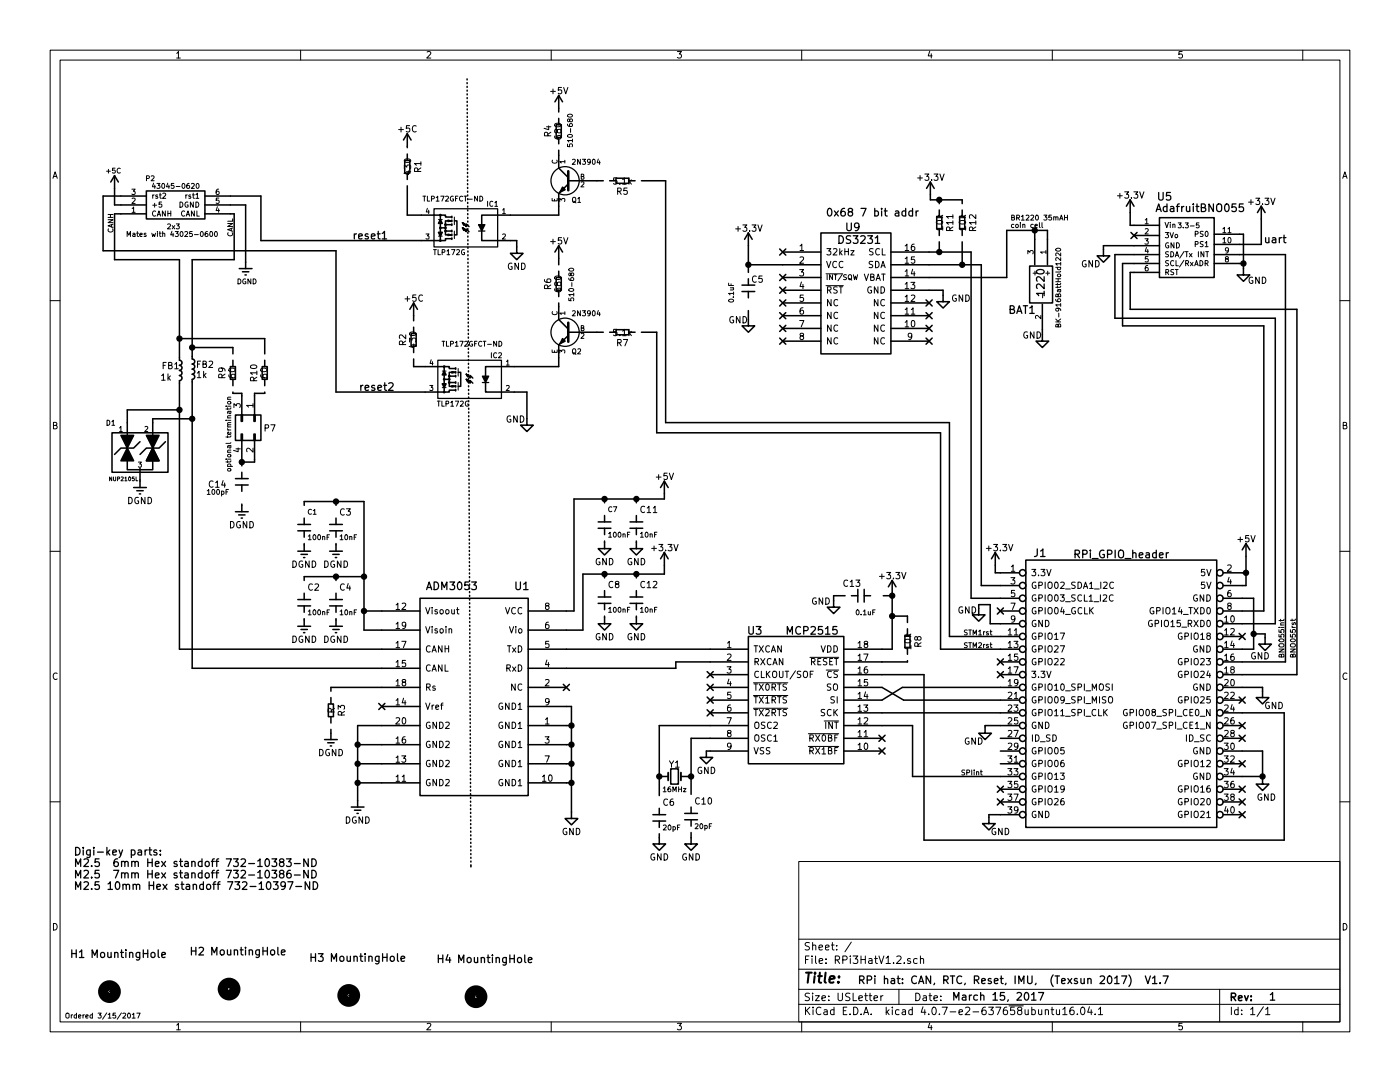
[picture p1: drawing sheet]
EESchema Schematic File Version 2
LIBS:JCWlib1
LIBS:RPi3HatV1.2-rescue
LIBS:power
LIBS:device
LIBS:transistors
LIBS:conn
LIBS:linear
LIBS:regul
LIBS:74xx
LIBS:cmos4000
LIBS:adc-dac
LIBS:memory
LIBS:xilinx
LIBS:microcontrollers
LIBS:dsp
LIBS:microchip
LIBS:analog_switches
LIBS:motorola
LIBS:texas
LIBS:intel
LIBS:audio
LIBS:interface
LIBS:digital-audio
LIBS:philips
LIBS:display
LIBS:cypress
LIBS:siliconi
LIBS:opto
LIBS:atmel
LIBS:contrib
LIBS:valves
LIBS:RPi3HatV1.2-cache
EELAYER 25 0
EELAYER END
$Descr USLetter 11000 8500
encoding utf-8
Sheet 1 1
Title ""
Date ""
Rev ""
Comp ""
Comment1 ""
Comment2 ""
Comment3 ""
Comment4 ""
$EndDescr
$Comp
L AdafruitBNO055 U5
U 1 1
P 9370 2030
F 0 "U5" H 9150 2520 60  0000 C CNN
F 1 "AdafruitBNO055" H 9430 2430 60  0000 C CNN
F 2 "JCWfootprints:BDO055BOB" H 9370 2030 60  0001 C CNN
F 3 "" H 9370 2030 60  0001 C CNN
	1    9370 2030
	1    0    0    -1  
$EndComp
$Comp
L RPi_GPIO J1
U 1 1
P 8060 4500
F 0 "J1" H 8170 4660 60  0000 C CNN
F 1 "RPi_GPIO_header" H 8810 4650 60  0000 C CNN
F 2 "Pin_Headers:Pin_Header_Straight_2x20" H 8060 4500 60  0001 C CNN
F 3 "" H 8060 4500 60  0000 C CNN
	1    8060 4500
	1    0    0    -1  
$EndComp
$Comp
L GND #PWR01
U 1 1
P 8670 1960
F 0 "#PWR01" H 8670 1710 50  0001 C CNN
F 1 "GND" H 8570 1850 50  0000 C CNN
F 2 "" H 8670 1960 50  0000 C CNN
F 3 "" H 8670 1960 50  0000 C CNN
	1    8670 1960
	1    0    0    -1  
$EndComp
Wire Wire Line
	8670 1960 8670 1930
Wire Wire Line
	8670 1930 8910 1930
$Comp
L +3.3V #PWR02
U 1 1
P 8880 1670
F 0 "#PWR02" H 8880 1520 50  0001 C CNN
F 1 "+3.3V" H 8880 1810 50  0000 C CNN
F 2 "" H 8880 1670 50  0000 C CNN
F 3 "" H 8880 1670 50  0000 C CNN
	1    8880 1670
	1    0    0    -1  
$EndComp
NoConn ~ 8910 1850
Wire Wire Line
	7630 1980 7630 4700
Wire Wire Line
	7710 2080 7710 4600
Wire Wire Line
	8910 2000 8760 2000
Wire Wire Line
	8760 2000 8760 2500
Wire Wire Line
	8910 2070 8820 2070
Wire Wire Line
	8820 2070 8820 2560
Wire Wire Line
	8880 1770 8910 1770
Wire Wire Line
	8880 1770 8880 1670
Wire Wire Line
	7710 4600 7860 4600
Wire Wire Line
	7630 4700 7860 4700
Text Notes 6490 1700 0    60   ~ 0
0x68 7 bit addr
$Comp
L GND #PWR03
U 1 1
P 9770 2110
F 0 "#PWR03" H 9770 1860 50  0001 C CNN
F 1 "GND" H 9880 2020 50  0000 C CNN
F 2 "" H 9770 2110 50  0000 C CNN
F 3 "" H 9770 2110 50  0000 C CNN
	1    9770 2110
	1    0    0    -1  
$EndComp
Wire Wire Line
	7860 5400 7090 5400
Wire Wire Line
	7100 5500 7860 5500
Wire Wire Line
	6930 5600 7860 5600
Wire Wire Line
	9760 5600 10090 5600
Wire Wire Line
	10090 5600 10090 6600
Wire Wire Line
	10090 6600 7260 6600
$Comp
L ADM3053 U1
U 1 1
P 3650 4600
F 0 "U1" H 3200 4600 60  0000 C CNN
F 1 "ADM3053" H 3750 4600 60  0000 C CNN
F 2 "w_smd:soic-20" H 3650 4600 60  0001 C CNN
F 3 "ADM3053BRWZ-ND" H 3450 4700 60  0001 C CNN
	1    3650 4600
	-1   0    0    -1  
$EndComp
$Comp
L MCP2515 U3
U 1 1
P 6180 4950
F 0 "U3" H 5930 4950 60  0000 C CNN
F 1 "MCP2515" H 6380 4950 60  0000 C CNN
F 2 "w_smd:soic-18" H 6180 4950 60  0001 C CNN
F 3 "MCP2515-E/S0-ND" H 6030 5050 60  0001 C CNN
	1    6180 4950
	1    0    0    -1  
$EndComp
Wire Wire Line
	4450 5550 4490 5550
Wire Wire Line
	4490 5550 4490 6380
$Comp
L GND #PWR04
U 1 1
P 4490 6380
F 0 "#PWR04" H 4490 6130 50  0001 C CNN
F 1 "GND" H 4490 6230 50  0000 C CNN
F 2 "" H 4490 6380 50  0000 C CNN
F 3 "" H 4490 6380 50  0000 C CNN
	1    4490 6380
	1    0    0    -1  
$EndComp
Wire Wire Line
	4450 5700 4490 5700
Connection ~ 4490 5700
Wire Wire Line
	4450 5850 4490 5850
Connection ~ 4490 5850
Wire Wire Line
	4450 6000 4490 6000
Connection ~ 4490 6000
Wire Wire Line
	4450 6150 4490 6150
Connection ~ 4490 6150
Wire Wire Line
	3000 5700 2810 5700
Wire Wire Line
	2810 5700 2810 6290
Wire Wire Line
	3000 5850 2810 5850
Connection ~ 2810 5850
Wire Wire Line
	3000 6000 2810 6000
Connection ~ 2810 6000
Wire Wire Line
	3000 6150 2810 6150
Connection ~ 2810 6150
Wire Wire Line
	7100 5500 6930 5400
Wire Wire Line
	7090 5400 6930 5500
Wire Wire Line
	6930 5300 7260 5300
Wire Wire Line
	7260 5300 7260 6600
Wire Wire Line
	4450 5100 5580 5100
Wire Wire Line
	5310 5200 5580 5200
NoConn ~ 4450 5400
Wire Wire Line
	4510 4800 4450 4800
Wire Wire Line
	4510 3920 4510 4800
$Comp
L GND #PWR05
U 1 1
P 5550 5900
F 0 "#PWR05" H 5550 5650 50  0001 C CNN
F 1 "GND" H 5550 5750 50  0000 C CNN
F 2 "" H 5550 5900 50  0000 C CNN
F 3 "" H 5550 5900 50  0000 C CNN
	1    5550 5900
	1    0    0    -1  
$EndComp
Wire Wire Line
	2640 1970 2640 3080
Wire Wire Line
	1410 2040 1410 2810
Wire Wire Line
	1410 3010 1410 5100
Wire Wire Line
	1510 2040 1510 2800
Wire Wire Line
	1510 3000 1510 5250
Wire Wire Line
	9760 4500 9790 4500
Wire Wire Line
	9790 4370 9790 4600
$Comp
L +5V #PWR06
U 1 1
P 9790 4370
F 0 "#PWR06" H 9790 4220 50  0001 C CNN
F 1 "+5V" H 9790 4510 50  0000 C CNN
F 2 "" H 9790 4370 50  0000 C CNN
F 3 "" H 9790 4370 50  0000 C CNN
	1    9790 4370
	1    0    0    -1  
$EndComp
Wire Wire Line
	1510 5250 3000 5250
Text Notes 7480 7860 0    60   ~ 0
March 15, 2017
Text Notes 6740 7730 0    60   ~ 0
RPi hat: CAN, RTC, Reset, IMU,  (Texsun 2017)  V1.7
Text Notes 9970 7860 0    60   ~ 0
1
Wire Wire Line
	1410 5100 3000 5100
$Comp
L +3.3V #PWR07
U 1 1
P 7010 4660
F 0 "#PWR07" H 7010 4510 50  0001 C CNN
F 1 "+3.3V" H 7010 4800 50  0000 C CNN
F 2 "" H 7010 4660 50  0000 C CNN
F 3 "" H 7010 4660 50  0000 C CNN
	1    7010 4660
	1    0    0    -1  
$EndComp
Wire Wire Line
	7010 5100 6930 5100
Wire Wire Line
	7010 4660 7010 5100
Wire Wire Line
	9790 4600 9760 4600
Connection ~ 9790 4500
$Comp
L C C7
U 1 1
P 4750 4100
F 0 "C7" H 4775 4200 39  0000 L CNN
F 1 "100nF" H 4775 4000 39  0000 L CNN
F 2 "Capacitors_SMD:C_0805_HandSoldering" H 4788 3950 50  0001 C CNN
F 3 "" H 4750 4100 50  0000 C CNN
	1    4750 4100
	1    0    0    -1  
$EndComp
$Comp
L C C11
U 1 1
P 5000 4100
F 0 "C11" H 5025 4200 50  0000 L CNN
F 1 "10nF" H 5025 4000 39  0000 L CNN
F 2 "Capacitors_SMD:C_0805_HandSoldering" H 5038 3950 50  0001 C CNN
F 3 "" H 5000 4100 50  0000 C CNN
	1    5000 4100
	1    0    0    -1  
$EndComp
$Comp
L GND #PWR08
U 1 1
P 4750 4260
F 0 "#PWR08" H 4750 4010 50  0001 C CNN
F 1 "GND" H 4750 4110 50  0000 C CNN
F 2 "" H 4750 4260 50  0000 C CNN
F 3 "" H 4750 4260 50  0000 C CNN
	1    4750 4260
	1    0    0    -1  
$EndComp
$Comp
L GND #PWR09
U 1 1
P 5000 4260
F 0 "#PWR09" H 5000 4010 50  0001 C CNN
F 1 "GND" H 5000 4110 50  0000 C CNN
F 2 "" H 5000 4260 50  0000 C CNN
F 3 "" H 5000 4260 50  0000 C CNN
	1    5000 4260
	1    0    0    -1  
$EndComp
Wire Wire Line
	4750 4250 4750 4260
Wire Wire Line
	5000 4250 5000 4260
$Comp
L C C8
U 1 1
P 4750 4690
F 0 "C8" H 4775 4790 50  0000 L CNN
F 1 "100nF" H 4775 4590 39  0000 L CNN
F 2 "Capacitors_SMD:C_0805_HandSoldering" H 4788 4540 50  0001 C CNN
F 3 "" H 4750 4690 50  0000 C CNN
	1    4750 4690
	1    0    0    -1  
$EndComp
$Comp
L C C12
U 1 1
P 5000 4690
F 0 "C12" H 5025 4790 50  0000 L CNN
F 1 "10nF" H 5025 4590 39  0000 L CNN
F 2 "Capacitors_SMD:C_0805_HandSoldering" H 5038 4540 50  0001 C CNN
F 3 "" H 5000 4690 50  0000 C CNN
	1    5000 4690
	1    0    0    -1  
$EndComp
$Comp
L GND #PWR010
U 1 1
P 4750 4850
F 0 "#PWR010" H 4750 4600 50  0001 C CNN
F 1 "GND" H 4750 4700 50  0000 C CNN
F 2 "" H 4750 4850 50  0000 C CNN
F 3 "" H 4750 4850 50  0000 C CNN
	1    4750 4850
	1    0    0    -1  
$EndComp
$Comp
L GND #PWR011
U 1 1
P 5000 4850
F 0 "#PWR011" H 5000 4600 50  0001 C CNN
F 1 "GND" H 5000 4700 50  0000 C CNN
F 2 "" H 5000 4850 50  0000 C CNN
F 3 "" H 5000 4850 50  0000 C CNN
	1    5000 4850
	1    0    0    -1  
$EndComp
Wire Wire Line
	4750 4840 4750 4850
Wire Wire Line
	5000 4840 5000 4850
Wire Wire Line
	4510 3920 5220 3920
Wire Wire Line
	5000 3950 5000 3920
Connection ~ 5000 3920
Wire Wire Line
	4750 3950 4750 3920
Connection ~ 4750 3920
Wire Wire Line
	4450 4950 4580 4950
Wire Wire Line
	4580 4950 4580 4510
Wire Wire Line
	4580 4510 5220 4510
Wire Wire Line
	5000 4540 5000 4510
Connection ~ 5000 4510
Wire Wire Line
	4750 4540 4750 4510
Connection ~ 4750 4510
Wire Wire Line
	5220 3920 5220 3880
$Comp
L +3.3V #PWR012
U 1 1
P 5220 4440
F 0 "#PWR012" H 5220 4290 50  0001 C CNN
F 1 "+3.3V" H 5220 4580 50  0000 C CNN
F 2 "" H 5220 4440 50  0000 C CNN
F 3 "" H 5220 4440 50  0000 C CNN
	1    5220 4440
	1    0    0    -1  
$EndComp
Wire Wire Line
	5220 4510 5220 4440
$Comp
L C C1
U 1 1
P 2390 4120
F 0 "C1" H 2415 4220 39  0000 L CNN
F 1 "100nF" H 2415 4020 39  0000 L CNN
F 2 "Capacitors_SMD:C_0805_HandSoldering" H 2428 3970 50  0001 C CNN
F 3 "" H 2390 4120 50  0000 C CNN
	1    2390 4120
	1    0    0    -1  
$EndComp
$Comp
L C C3
U 1 1
P 2640 4120
F 0 "C3" H 2665 4220 50  0000 L CNN
F 1 "10nF" H 2665 4020 39  0000 L CNN
F 2 "Capacitors_SMD:C_0805_HandSoldering" H 2678 3970 50  0001 C CNN
F 3 "" H 2640 4120 50  0000 C CNN
	1    2640 4120
	1    0    0    -1  
$EndComp
Wire Wire Line
	2390 4270 2390 4280
Wire Wire Line
	2640 4270 2640 4280
$Comp
L C C2
U 1 1
P 2390 4710
F 0 "C2" H 2415 4810 50  0000 L CNN
F 1 "100nF" H 2415 4610 39  0000 L CNN
F 2 "Capacitors_SMD:C_0805_HandSoldering" H 2428 4560 50  0001 C CNN
F 3 "" H 2390 4710 50  0000 C CNN
	1    2390 4710
	1    0    0    -1  
$EndComp
$Comp
L C C4
U 1 1
P 2640 4710
F 0 "C4" H 2665 4810 50  0000 L CNN
F 1 "10nF" H 2665 4610 39  0000 L CNN
F 2 "Capacitors_SMD:C_0805_HandSoldering" H 2678 4560 50  0001 C CNN
F 3 "" H 2640 4710 50  0000 C CNN
	1    2640 4710
	1    0    0    -1  
$EndComp
Wire Wire Line
	2390 4860 2390 4870
Wire Wire Line
	2640 4860 2640 4870
Wire Wire Line
	2390 3940 2860 3940
Wire Wire Line
	2640 3970 2640 3940
Connection ~ 2640 3940
Wire Wire Line
	2390 3970 2390 3940
Wire Wire Line
	2390 4530 2860 4530
Wire Wire Line
	2640 4530 2640 4560
Connection ~ 2640 4530
Wire Wire Line
	2390 4560 2390 4530
Wire Wire Line
	2860 4950 3000 4950
Wire Wire Line
	2860 3940 2860 4950
Wire Wire Line
	3000 4800 2860 4800
Connection ~ 2860 4800
$Comp
L R R3
U 1 1
P 2600 5580
F 0 "R3" V 2680 5580 50  0000 C CNN
F 1 "R" V 2600 5580 50  0000 C CNN
F 2 "Resistors_SMD:R_0805_HandSoldering" V 2530 5580 50  0001 C CNN
F 3 "" H 2600 5580 50  0000 C CNN
	1    2600 5580
	1    0    0    -1  
$EndComp
Wire Wire Line
	3000 5400 2600 5400
Wire Wire Line
	2600 5400 2600 5430
$Comp
L DGND #PWR013
U 1 1
P 2810 6290
F 0 "#PWR013" H 2810 6040 50  0001 C CNN
F 1 "DGND" H 2810 6140 50  0000 C CNN
F 2 "" H 2810 6290 50  0000 C CNN
F 3 "" H 2810 6290 50  0000 C CNN
	1    2810 6290
	1    0    0    -1  
$EndComp
$Comp
L DGND #PWR014
U 1 1
P 2600 5760
F 0 "#PWR014" H 2600 5510 50  0001 C CNN
F 1 "DGND" H 2600 5610 50  0000 C CNN
F 2 "" H 2600 5760 50  0000 C CNN
F 3 "" H 2600 5760 50  0000 C CNN
	1    2600 5760
	1    0    0    -1  
$EndComp
Wire Wire Line
	2600 5730 2600 5760
$Comp
L DGND #PWR015
U 1 1
P 2390 4870
F 0 "#PWR015" H 2390 4620 50  0001 C CNN
F 1 "DGND" H 2390 4720 50  0000 C CNN
F 2 "" H 2390 4870 50  0000 C CNN
F 3 "" H 2390 4870 50  0000 C CNN
	1    2390 4870
	1    0    0    -1  
$EndComp
$Comp
L DGND #PWR016
U 1 1
P 2640 4870
F 0 "#PWR016" H 2640 4620 50  0001 C CNN
F 1 "DGND" H 2640 4720 50  0000 C CNN
F 2 "" H 2640 4870 50  0000 C CNN
F 3 "" H 2640 4870 50  0000 C CNN
	1    2640 4870
	1    0    0    -1  
$EndComp
$Comp
L DGND #PWR017
U 1 1
P 2640 4280
F 0 "#PWR017" H 2640 4030 50  0001 C CNN
F 1 "DGND" H 2640 4130 50  0000 C CNN
F 2 "" H 2640 4280 50  0000 C CNN
F 3 "" H 2640 4280 50  0000 C CNN
	1    2640 4280
	1    0    0    -1  
$EndComp
$Comp
L DGND #PWR018
U 1 1
P 2390 4280
F 0 "#PWR018" H 2390 4030 50  0001 C CNN
F 1 "DGND" H 2390 4130 50  0000 C CNN
F 2 "" H 2390 4280 50  0000 C CNN
F 3 "" H 2390 4280 50  0000 C CNN
	1    2390 4280
	1    0    0    -1  
$EndComp
$Comp
L 2N3904 Q2
U 1 1
P 4490 2610
F 0 "Q2" H 4490 2461 40  0000 R CNN
F 1 "2N3904" H 4490 2760 40  0000 R CNN
F 2 "JCWfootprints:sot23_b" H 4390 2712 29  0001 C CNN
F 3 "" H 4490 2610 60  0000 C CNN
	1    4490 2610
	-1   0    0    -1  
$EndComp
$Comp
L R R6
U 1 1
P 4390 2230
F 0 "R6" V 4470 2230 50  0000 C CNN
F 1 "680" V 4390 2230 50  0000 C CNN
F 2 "Resistors_SMD:R_0805_HandSoldering" V 4320 2230 50  0001 C CNN
F 3 "" H 4390 2230 50  0000 C CNN
	1    4390 2230
	-1   0    0    1   
$EndComp
Wire Wire Line
	4690 2610 4740 2610
$Comp
L TLP172G IC2
U 1 1
P 3690 2980
F 0 "IC2" H 3480 3170 40  0000 C CNN
F 1 "TLP172G" H 3820 2790 40  0000 C CNN
F 2 "JCWfootprints:2.54SOP4" H 3490 2800 30  0001 C CIN
F 3 "TLP172GFCT-ND" H 3670 3260 39  0000 C CNN
	1    3690 2980
	-1   0    0    -1  
$EndComp
Wire Wire Line
	4390 2880 4040 2880
Wire Wire Line
	4390 2810 4390 2880
Wire Wire Line
	4040 3080 4140 3080
Wire Wire Line
	4140 3080 4140 3290
$Comp
L GND #PWR019
U 1 1
P 4140 3290
F 0 "#PWR019" H 4140 3040 50  0001 C CNN
F 1 "GND" H 4050 3290 50  0000 C CNN
F 2 "" H 4140 3290 50  0000 C CNN
F 3 "" H 4140 3290 50  0000 C CNN
	1    4140 3290
	1    0    0    -1  
$EndComp
$Comp
L R R7
U 1 1
P 4890 2610
F 0 "R7" V 4970 2610 50  0000 C CNN
F 1 "5.1k" V 4890 2610 50  0000 C CNN
F 2 "Resistors_SMD:R_0805_HandSoldering" V 4820 2610 50  0001 C CNN
F 3 "" H 4890 2610 50  0000 C CNN
	1    4890 2610
	0    1    1    0   
$EndComp
$Comp
L +5V #PWR020
U 1 1
P 4390 2030
F 0 "#PWR020" H 4390 1880 50  0001 C CNN
F 1 "+5V" H 4390 2170 50  0000 C CNN
F 2 "" H 4390 2030 50  0000 C CNN
F 3 "" H 4390 2030 50  0000 C CNN
	1    4390 2030
	1    0    0    -1  
$EndComp
Wire Wire Line
	2640 3080 3340 3080
$Comp
L 2N3904 Q1
U 1 1
P 4490 1420
F 0 "Q1" H 4490 1271 40  0000 R CNN
F 1 "2N3904" H 4490 1570 40  0000 R CNN
F 2 "JCWfootprints:sot23_b" H 4390 1522 29  0001 C CNN
F 3 "" H 4490 1420 60  0000 C CNN
	1    4490 1420
	-1   0    0    -1  
$EndComp
$Comp
L R R4
U 1 1
P 4390 1030
F 0 "R4" V 4470 1030 50  0000 C CNN
F 1 "680" V 4390 1030 50  0000 C CNN
F 2 "Resistors_SMD:R_0805_HandSoldering" V 4320 1030 50  0001 C CNN
F 3 "" H 4390 1030 50  0000 C CNN
	1    4390 1030
	-1   0    0    1   
$EndComp
Wire Wire Line
	4690 1420 4740 1420
$Comp
L TLP172G IC1
U 1 1
P 3660 1790
F 0 "IC1" H 3450 1980 40  0000 C CNN
F 1 "TLP172G" H 3790 1600 40  0000 C CNN
F 2 "JCWfootprints:2.54SOP4" H 3460 1610 30  0001 C CIN
F 3 "TLP172GFCT-ND" H 3760 2020 39  0000 C CNN
	1    3660 1790
	-1   0    0    -1  
$EndComp
Wire Wire Line
	4390 1690 4010 1690
Wire Wire Line
	4390 1620 4390 1690
Wire Wire Line
	4010 1890 4060 1890
Wire Wire Line
	4060 1890 4060 1940
$Comp
L GND #PWR021
U 1 1
P 4060 1940
F 0 "#PWR021" H 4060 1690 50  0001 C CNN
F 1 "GND" H 4060 1790 50  0000 C CNN
F 2 "" H 4060 1940 50  0000 C CNN
F 3 "" H 4060 1940 50  0000 C CNN
	1    4060 1940
	1    0    0    -1  
$EndComp
$Comp
L R R5
U 1 1
P 4890 1420
F 0 "R5" V 4970 1420 50  0000 C CNN
F 1 "5.1k" V 4890 1420 50  0000 C CNN
F 2 "Resistors_SMD:R_0805_HandSoldering" V 4820 1420 50  0001 C CNN
F 3 "" H 4890 1420 50  0000 C CNN
	1    4890 1420
	0    1    1    0   
$EndComp
$Comp
L +5V #PWR022
U 1 1
P 4390 850
F 0 "#PWR022" H 4390 700 50  0001 C CNN
F 1 "+5V" H 4390 990 50  0000 C CNN
F 2 "" H 4390 850 50  0000 C CNN
F 3 "" H 4390 850 50  0000 C CNN
	1    4390 850 
	1    0    0    -1  
$EndComp
$Comp
L R R1
U 1 1
P 3200 1310
F 0 "R1" V 3280 1310 50  0000 C CNN
F 1 "430" V 3200 1310 50  0000 C CNN
F 2 "Resistors_SMD:R_0805_HandSoldering" V 3130 1310 50  0001 C CNN
F 3 "" H 3200 1310 50  0000 C CNN
	1    3200 1310
	1    0    0    -1  
$EndComp
$Comp
L R R2
U 1 1
P 3250 2670
F 0 "R2" V 3330 2670 50  0000 C CNN
F 1 "430" V 3250 2670 50  0000 C CNN
F 2 "Resistors_SMD:R_0805_HandSoldering" V 3180 2670 50  0001 C CNN
F 3 "" H 3250 2670 50  0000 C CNN
	1    3250 2670
	-1   0    0    1   
$EndComp
Wire Wire Line
	3340 2880 3250 2880
Wire Wire Line
	10100 5200 9760 5200
Wire Wire Line
	10100 2000 10100 5200
Wire Wire Line
	7460 3320 7460 5000
Wire Wire Line
	7390 3400 7390 5100
Wire Wire Line
	5040 2610 5160 2610
Wire Wire Line
	5160 2610 5160 3400
Wire Wire Line
	5040 1420 5230 1420
Wire Wire Line
	5230 1420 5230 3320
Wire Wire Line
	5230 3320 7460 3320
Wire Wire Line
	5160 3400 7390 3400
Text Label 10100 5170 1    39   ~ 0
BNO055int
Text Label 7570 5000 0    39   ~ 0
STM1rst
Text Label 7570 5100 0    39   ~ 0
STM2rst
NoConn ~ 5580 5300
NoConn ~ 5580 5500
NoConn ~ 5580 5600
NoConn ~ 6930 5800
NoConn ~ 6930 5900
Wire Wire Line
	7860 6100 7170 6100
Wire Wire Line
	7170 6100 7170 5700
Wire Wire Line
	7170 5700 6930 5700
$Comp
L R R8
U 1 1
P 7130 5040
F 0 "R8" V 7210 5040 50  0000 C CNN
F 1 "10k" V 7130 5040 50  0000 C CNN
F 2 "Resistors_SMD:R_0805_HandSoldering" V 7060 5040 50  0001 C CNN
F 3 "" H 7130 5040 50  0000 C CNN
	1    7130 5040
	1    0    0    -1  
$EndComp
Wire Wire Line
	6930 5200 7130 5200
Wire Wire Line
	7130 5200 7130 5190
Wire Wire Line
	7130 4890 7130 4840
Wire Wire Line
	7130 4840 7010 4840
Connection ~ 7010 4840
$Comp
L C C13
U 1 1
P 6790 4680
F 0 "C13" V 6690 4510 50  0000 L CNN
F 1 "0.1uF" V 6920 4610 39  0000 L CNN
F 2 "Capacitors_SMD:C_0805_HandSoldering" H 6828 4530 50  0001 C CNN
F 3 "" H 6790 4680 50  0000 C CNN
	1    6790 4680
	0    1    1    0   
$EndComp
$Comp
L GND #PWR023
U 1 1
P 6550 4720
F 0 "#PWR023" H 6550 4470 50  0001 C CNN
F 1 "GND" H 6450 4720 50  0000 C CNN
F 2 "" H 6550 4720 50  0000 C CNN
F 3 "" H 6550 4720 50  0000 C CNN
	1    6550 4720
	1    0    0    -1  
$EndComp
Wire Wire Line
	6940 4680 7010 4680
Connection ~ 7010 4680
Wire Wire Line
	6640 4680 6550 4680
Wire Wire Line
	6550 4680 6550 4720
Text Label 7550 6100 0    39   ~ 0
SPIint
$Comp
L Crystal_Small Y1
U 1 1
P 5300 6100
F 0 "Y1" H 5300 6200 50  0000 C CNN
F 1 "16MHz" H 5300 6000 39  0000 C CNN
F 2 "JCWfootprints:2SMD" H 5300 6100 50  0001 C CNN
F 3 "" H 5300 6100 50  0000 C CNN
	1    5300 6100
	1    0    0    -1  
$EndComp
Wire Wire Line
	5400 6100 5430 6100
Wire Wire Line
	5430 5800 5430 6240
Wire Wire Line
	5430 5800 5580 5800
Wire Wire Line
	5200 6100 5180 6100
Wire Wire Line
	5180 5700 5180 6250
Wire Wire Line
	5180 5700 5580 5700
$Comp
L C C10
U 1 1
P 5430 6390
F 0 "C10" H 5455 6490 50  0000 L CNN
F 1 "20pF" H 5455 6290 39  0000 L CNN
F 2 "Capacitors_SMD:C_0805_HandSoldering" H 5468 6240 50  0001 C CNN
F 3 "" H 5430 6390 50  0000 C CNN
	1    5430 6390
	1    0    0    -1  
$EndComp
$Comp
L C C6
U 1 1
P 5180 6400
F 0 "C6" H 5205 6500 50  0000 L CNN
F 1 "20pF" H 5205 6300 39  0000 L CNN
F 2 "Capacitors_SMD:C_0805_HandSoldering" H 5218 6250 50  0001 C CNN
F 3 "" H 5180 6400 50  0000 C CNN
	1    5180 6400
	1    0    0    -1  
$EndComp
Connection ~ 5430 6100
$Comp
L GND #PWR024
U 1 1
P 5180 6580
F 0 "#PWR024" H 5180 6330 50  0001 C CNN
F 1 "GND" H 5180 6430 50  0000 C CNN
F 2 "" H 5180 6580 50  0000 C CNN
F 3 "" H 5180 6580 50  0000 C CNN
	1    5180 6580
	1    0    0    -1  
$EndComp
$Comp
L GND #PWR025
U 1 1
P 5430 6580
F 0 "#PWR025" H 5430 6330 50  0001 C CNN
F 1 "GND" H 5430 6430 50  0000 C CNN
F 2 "" H 5430 6580 50  0000 C CNN
F 3 "" H 5430 6580 50  0000 C CNN
	1    5430 6580
	1    0    0    -1  
$EndComp
Wire Wire Line
	5430 6540 5430 6580
Wire Wire Line
	5180 6550 5180 6580
NoConn ~ 3000 5550
NoConn ~ 9760 5700
NoConn ~ 9760 5800
NoConn ~ 9760 6000
NoConn ~ 9760 6200
NoConn ~ 9760 6300
NoConn ~ 9760 6400
NoConn ~ 9760 5500
NoConn ~ 7860 6200
NoConn ~ 7860 6300
NoConn ~ 7860 4800
NoConn ~ 7860 5200
NoConn ~ 7860 5300
NoConn ~ 9760 5000
Connection ~ 2860 4530
$Comp
L L_Small FB2
U 1 1
P 1510 2900
F 0 "FB2" H 1540 2940 50  0000 L CNN
F 1 "1k" H 1540 2860 50  0000 L CNN
F 2 "Resistors_SMD:R_0603_HandSoldering" H 1510 2900 50  0001 C CNN
F 3 "" H 1510 2900 50  0000 C CNN
	1    1510 2900
	1    0    0    -1  
$EndComp
$Comp
L L_Small FB1
U 1 1
P 1410 2910
F 0 "FB1" H 1270 2950 50  0000 L CNN
F 1 "1k" H 1260 2860 50  0000 L CNN
F 2 "Resistors_SMD:R_0603_HandSoldering" H 1410 2910 50  0001 C CNN
F 3 "" H 1410 2910 50  0000 C CNN
	1    1410 2910
	1    0    0    -1  
$EndComp
$Comp
L NUP2105L D1
U 1 1
P 900 3670
F 0 "D1" H 870 4020 40  0000 C CNN
F 1 "NUP2105L" H 970 3580 30  0000 C CNN
F 2 "JCWfootprints:SOT23-1700" V 1200 3970 60  0001 C CNN
F 3 "NUP2105LT1GOSCT-ND" H 1110 3540 39  0001 C CNN
	1    900  3670
	1    0    0    -1  
$EndComp
$Comp
L DGND #PWR026
U 1 1
P 1100 3780
F 0 "#PWR026" H 1100 3530 50  0001 C CNN
F 1 "DGND" H 1100 3630 50  0000 C CNN
F 2 "" H 1100 3780 50  0000 C CNN
F 3 "" H 1100 3780 50  0000 C CNN
	1    1100 3780
	1    0    0    -1  
$EndComp
$Comp
L R R9
U 1 1
P 1830 2930
F 0 "R9" V 1910 2930 50  0000 C CNN
F 1 "60" V 1830 2930 50  0000 C CNN
F 2 "Resistors_SMD:R_0805_HandSoldering" V 1760 2930 50  0001 C CNN
F 3 "" H 1830 2930 50  0000 C CNN
	1    1830 2930
	-1   0    0    1   
$EndComp
$Comp
L R R10
U 1 1
P 2080 2930
F 0 "R10" V 2160 2930 50  0000 C CNN
F 1 "60" V 2080 2930 50  0000 C CNN
F 2 "Resistors_SMD:R_0805_HandSoldering" V 2010 2930 50  0001 C CNN
F 3 "" H 2080 2930 50  0000 C CNN
	1    2080 2930
	-1   0    0    1   
$EndComp
$Comp
L C C14
U 1 1
P 1900 3810
F 0 "C14" H 2020 3810 50  0000 L CNN
F 1 "100pF" H 2000 3870 39  0000 L CNN
F 2 "Capacitors_SMD:C_0805_HandSoldering" H 1938 3660 50  0001 C CNN
F 3 "" H 1900 3810 50  0000 C CNN
	1    1900 3810
	-1   0    0    1   
$EndComp
$Comp
L DGND #PWR027
U 1 1
P 1900 3970
F 0 "#PWR027" H 1900 3720 50  0001 C CNN
F 1 "DGND" H 1900 3820 50  0000 C CNN
F 2 "" H 1900 3970 50  0000 C CNN
F 3 "" H 1900 3970 50  0000 C CNN
	1    1900 3970
	1    0    0    -1  
$EndComp
Wire Wire Line
	2080 3090 2080 3080
Wire Wire Line
	1830 2780 1830 2730
Wire Wire Line
	1830 2730 1510 2730
Connection ~ 1510 2730
Wire Wire Line
	2080 2780 2080 2660
Wire Wire Line
	2080 2660 1410 2660
Connection ~ 1410 2660
$Comp
L CONN_02X02 P7
U 1 1
P 1950 3360
F 0 "P7" V 1950 3530 50  0000 C CNN
F 1 "optional termination" H 2000 3210 39  0000 C CNN
F 2 "Pin_Arrays:pin_array_2x02" H 1950 2160 50  0001 C CNN
F 3 "" H 1950 2160 50  0000 C CNN
	1    1950 3360
	0    1    1    0   
$EndComp
Wire Wire Line
	2000 3110 2000 3090
Wire Wire Line
	2000 3090 2080 3090
Wire Wire Line
	1900 3110 1900 3090
Wire Wire Line
	1900 3090 1830 3090
Wire Wire Line
	1830 3090 1830 3080
Wire Wire Line
	1900 3960 1900 3970
Wire Wire Line
	2000 3610 2000 3630
$Comp
L +5C #PWR028
U 1 1
P 3200 1150
F 0 "#PWR028" H 3200 1000 50  0001 C CNN
F 1 "+5C" H 3200 1290 50  0000 C CNN
F 2 "" H 3200 1150 50  0000 C CNN
F 3 "" H 3200 1150 50  0000 C CNN
	1    3200 1150
	1    0    0    -1  
$EndComp
$Comp
L +5C #PWR029
U 1 1
P 3250 2480
F 0 "#PWR029" H 3250 2330 50  0001 C CNN
F 1 "+5C" H 3250 2620 50  0000 C CNN
F 2 "" H 3250 2480 50  0000 C CNN
F 3 "" H 3250 2480 50  0000 C CNN
	1    3250 2480
	1    0    0    -1  
$EndComp
NoConn ~ 5580 5400
Wire Wire Line
	5550 5900 5580 5900
$Comp
L GND #PWR030
U 1 1
P 9940 5010
F 0 "#PWR030" H 9940 4760 50  0001 C CNN
F 1 "GND" H 9900 4870 50  0000 C CNN
F 2 "" H 9940 5010 50  0000 C CNN
F 3 "" H 9940 5010 50  0000 C CNN
	1    9940 5010
	1    0    0    -1  
$EndComp
Wire Wire Line
	9760 4700 9850 4700
$Comp
L +3.3V #PWR031
U 1 1
P 7820 4440
F 0 "#PWR031" H 7820 4290 50  0001 C CNN
F 1 "+3.3V" H 7850 4580 50  0000 C CNN
F 2 "" H 7820 4440 50  0000 C CNN
F 3 "" H 7820 4440 50  0000 C CNN
	1    7820 4440
	1    0    0    -1  
$EndComp
Wire Wire Line
	7860 4500 7820 4500
Wire Wire Line
	7820 4500 7820 4440
Wire Wire Line
	5310 5250 5310 5200
Wire Wire Line
	4450 5250 5310 5250
$Comp
L DS3231 U9
U 1 1
P 6750 1830
F 0 "U9" H 6700 1880 60  0000 C CNN
F 1 "DS3231" H 6750 1780 60  0000 C CNN
F 2 "w_smd:soic-16" H 6750 1830 60  0001 C CNN
F 3 "" H 6750 1830 60  0000 C CNN
	1    6750 1830
	1    0    0    -1  
$EndComp
NoConn ~ 6150 2380
NoConn ~ 6150 2580
NoConn ~ 6150 2680
NoConn ~ 7300 2680
NoConn ~ 7300 2580
NoConn ~ 7300 2480
NoConn ~ 7300 2380
NoConn ~ 6150 2480
Wire Wire Line
	7300 2180 7910 2180
Wire Wire Line
	5880 1930 5880 2140
Wire Wire Line
	5880 2080 6150 2080
NoConn ~ 6150 1980
NoConn ~ 6150 2180
$Comp
L GND #PWR032
U 1 1
P 7410 2320
F 0 "#PWR032" H 7410 2070 50  0001 C CNN
F 1 "GND" H 7550 2300 50  0000 C CNN
F 2 "" H 7410 2320 50  0000 C CNN
F 3 "" H 7410 2320 50  0000 C CNN
	1    7410 2320
	1    0    0    -1  
$EndComp
Wire Wire Line
	7300 2280 7410 2280
Wire Wire Line
	7410 2280 7410 2320
Wire Wire Line
	7300 1980 7630 1980
Wire Wire Line
	7300 2080 7710 2080
NoConn ~ 6150 2280
$Comp
L +3.3V #PWR033
U 1 1
P 5880 1930
F 0 "#PWR033" H 5880 1780 50  0001 C CNN
F 1 "+3.3V" H 5880 2070 50  0000 C CNN
F 2 "" H 5880 1930 50  0000 C CNN
F 3 "" H 5880 1930 50  0000 C CNN
	1    5880 1930
	1    0    0    -1  
$EndComp
$Comp
L MountingHole H1
U 1 1
P 960 7690
F 0 "H1" H 610 7890 60  0000 C CNN
F 1 "MountingHole" H 1010 7890 60  0000 C CNN
F 2 "JCWfootprints:RPi_Hat_Mounting_Hole" H 860 7590 60  0001 C CNN
F 3 "" H 860 7590 60  0000 C CNN
	1    960  7690
	1    0    0    -1  
$EndComp
$Comp
L MountingHole H2
U 1 1
P 1900 7670
F 0 "H2" H 1550 7870 60  0000 C CNN
F 1 "MountingHole" H 1950 7870 60  0000 C CNN
F 2 "JCWfootprints:RPi_Hat_Mounting_Hole" H 1800 7570 60  0001 C CNN
F 3 "" H 1800 7570 60  0000 C CNN
	1    1900 7670
	1    0    0    -1  
$EndComp
$Comp
L MountingHole H3
U 1 1
P 2840 7720
F 0 "H3" H 2490 7920 60  0000 C CNN
F 1 "MountingHole" H 2890 7920 60  0000 C CNN
F 2 "JCWfootprints:RPi_Hat_Mounting_Hole" H 2740 7620 60  0001 C CNN
F 3 "" H 2740 7620 60  0000 C CNN
	1    2840 7720
	1    0    0    -1  
$EndComp
$Comp
L MountingHole H4
U 1 1
P 3840 7730
F 0 "H4" H 3490 7930 60  0000 C CNN
F 1 "MountingHole" H 3890 7930 60  0000 C CNN
F 2 "JCWfootprints:RPi_Hat_Mounting_Hole" H 3740 7630 60  0001 C CNN
F 3 "" H 3740 7630 60  0000 C CNN
	1    3840 7730
	1    0    0    -1  
$EndComp
$Comp
L R R11
U 1 1
P 7380 1750
F 0 "R11" V 7460 1750 50  0000 C CNN
F 1 "10k" V 7380 1750 50  0000 C CNN
F 2 "Resistors_SMD:R_0805_HandSoldering" V 7310 1750 50  0001 C CNN
F 3 "" H 7380 1750 50  0000 C CNN
	1    7380 1750
	1    0    0    -1  
$EndComp
$Comp
L R R12
U 1 1
P 7560 1750
F 0 "R12" V 7640 1750 50  0000 C CNN
F 1 "10k" V 7560 1750 50  0000 C CNN
F 2 "Resistors_SMD:R_0805_HandSoldering" V 7490 1750 50  0001 C CNN
F 3 "" H 7560 1750 50  0000 C CNN
	1    7560 1750
	1    0    0    -1  
$EndComp
$Comp
L +3.3V #PWR034
U 1 1
P 7310 1530
F 0 "#PWR034" H 7310 1380 50  0001 C CNN
F 1 "+3.3V" H 7310 1670 50  0000 C CNN
F 2 "" H 7310 1530 50  0000 C CNN
F 3 "" H 7310 1530 50  0000 C CNN
	1    7310 1530
	1    0    0    -1  
$EndComp
Wire Wire Line
	7560 1570 7560 1600
Wire Wire Line
	7310 1570 7560 1570
Wire Wire Line
	7310 1570 7310 1530
Wire Wire Line
	7380 1600 7380 1570
Connection ~ 7380 1570
Wire Wire Line
	7380 1900 7380 1980
Connection ~ 7380 1980
Wire Wire Line
	7560 1900 7560 2080
Connection ~ 7560 2080
$Comp
L C C5
U 1 1
P 5880 2290
F 0 "C5" H 5760 2200 50  0000 L CNN
F 1 "0.1uF" V 6010 2220 39  0000 L CNN
F 2 "Capacitors_SMD:C_0805_HandSoldering" H 5918 2140 50  0001 C CNN
F 3 "" H 5880 2290 50  0000 C CNN
	1    5880 2290
	-1   0    0    1   
$EndComp
Connection ~ 5880 2080
$Comp
L GND #PWR035
U 1 1
P 5880 2510
F 0 "#PWR035" H 5880 2260 50  0001 C CNN
F 1 "GND" H 5800 2510 50  0000 C CNN
F 2 "" H 5880 2510 50  0000 C CNN
F 3 "" H 5880 2510 50  0000 C CNN
	1    5880 2510
	1    0    0    -1  
$EndComp
Wire Wire Line
	5880 2440 5880 2510
Connection ~ 5180 6100
Wire Wire Line
	1900 3610 1900 3660
Wire Wire Line
	2000 3630 1900 3630
Connection ~ 1900 3630
Wire Wire Line
	1200 3320 1200 3290
Wire Wire Line
	1200 3290 1510 3290
Connection ~ 1510 3290
Wire Wire Line
	1000 3320 1000 3220
Wire Wire Line
	1000 3220 1410 3220
Connection ~ 1410 3220
Wire Wire Line
	1100 3770 1100 3780
Wire Wire Line
	3200 1150 3200 1160
Wire Wire Line
	3310 1690 3200 1690
Wire Wire Line
	3200 1690 3200 1460
Wire Wire Line
	4390 1220 4390 1180
Wire Wire Line
	4390 850  4390 880 
Wire Wire Line
	4390 2410 4390 2380
Wire Wire Line
	4390 2080 4390 2030
Wire Notes Line
	3670 620  3700 6810
Wire Notes Line
	3700 6810 3700 6800
$Comp
L +5C #PWR036
U 1 1
P 900 1480
F 0 "#PWR036" H 900 1330 50  0001 C CNN
F 1 "+5C" H 890 1620 39  0000 C CNN
F 2 "" H 900 1480 50  0000 C CNN
F 3 "" H 900 1480 50  0000 C CNN
	1    900  1480
	1    0    0    -1  
$EndComp
$Comp
L DGND #PWR037
U 1 1
P 1930 2060
F 0 "#PWR037" H 1930 1810 50  0001 C CNN
F 1 "DGND" H 1940 1910 39  0000 C CNN
F 2 "" H 1930 2060 50  0000 C CNN
F 3 "" H 1930 2060 50  0000 C CNN
	1    1930 2060
	1    0    0    -1  
$EndComp
Wire Wire Line
	810  1970 2640 1970
Wire Wire Line
	2050 1890 3310 1890
Wire Wire Line
	3250 2880 3250 2820
Wire Wire Line
	3250 2520 3250 2480
Text Label 2770 1890 0    60   ~ 0
reset1
Wire Wire Line
	7460 5000 7860 5000
Wire Wire Line
	7390 5100 7860 5100
Wire Wire Line
	810  1540 810  1970
Wire Wire Line
	2050 1540 2050 1890
Text Label 3100 3080 2    60   ~ 0
reset2
Text Label 900  1830 1    39   ~ 0
CANH
Text Label 1840 1860 1    39   ~ 0
CANL
Wire Wire Line
	900  1680 900  2040
Wire Wire Line
	900  2040 1410 2040
$Comp
L BK-912BattHold1220 BAT1
U 1 1
P 8130 2270
F 0 "BAT1" V 8290 2170 60  0000 C CNN
F 1 "BK-916BattHold1220" H 8120 2460 39  0000 C CNN
F 2 "JCWfootprints:BK-916BatClip1220" H 8130 2270 60  0001 C CNN
F 3 "" H 8130 2270 60  0001 C CNN
	1    8130 2270
	0    1    1    0   
$EndComp
$Comp
L GND #PWR038
U 1 1
P 8190 2630
F 0 "#PWR038" H 8190 2380 50  0001 C CNN
F 1 "GND" H 8110 2630 50  0000 C CNN
F 2 "" H 8190 2630 50  0000 C CNN
F 3 "" H 8190 2630 50  0000 C CNN
	1    8190 2630
	1    0    0    -1  
$EndComp
Wire Wire Line
	8190 2590 8190 2630
Wire Wire Line
	8230 1810 8230 1880
Wire Wire Line
	7910 1810 8230 1810
Wire Wire Line
	7910 2180 7910 1810
Wire Wire Line
	8130 1880 8130 1810
Connection ~ 8130 1810
Text Notes 7940 1790 0    39   ~ 0
BR1220 35mAH\ncoin cell
Wire Wire Line
	1840 2040 1510 2040
$Comp
L 43045-0683 P2
U 1 1
P 1260 1610
F 0 "P2" H 1180 1820 39  0000 C CNN
F 1 "43045-0620" H 1380 1760 39  0000 C CNN
F 2 "JCWfootprints:43045-0620header6pin" H 1260 1610 39  0001 C CNN
F 3 "" H 1260 1610 39  0001 C CNN
	1    1260 1610
	1    0    0    -1  
$EndComp
Wire Wire Line
	1810 1540 2050 1540
Wire Wire Line
	1810 1610 1930 1610
Wire Wire Line
	1930 1610 1930 2060
Wire Wire Line
	1840 1680 1840 2040
Wire Wire Line
	1810 1680 1840 1680
Wire Wire Line
	900  1680 950  1680
Wire Wire Line
	950  1540 810  1540
Wire Wire Line
	950  1610 900  1610
Wire Wire Line
	900  1610 900  1480
Text Notes 1310 1800 0    39   ~ 0
2x3
Text Notes 580  6990 0    60   ~ 0
Digi-key parts:\nM2.5  6mm Hex standoff 732-10383-ND\nM2.5  7mm Hex standoff 732-10386-ND\nM2.5 10mm Hex standoff 732-10397-ND
$Comp
L +5V #PWR039
U 1 1
P 5220 3880
F 0 "#PWR039" H 5220 3730 50  0001 C CNN
F 1 "+5V" H 5220 4020 50  0000 C CNN
F 2 "" H 5220 3880 50  0000 C CNN
F 3 "" H 5220 3880 50  0000 C CNN
	1    5220 3880
	1    0    0    -1  
$EndComp
Wire Wire Line
	9740 2000 10100 2000
Wire Wire Line
	9740 1920 9910 1920
Wire Wire Line
	9910 1920 9910 1720
$Comp
L +3.3V #PWR040
U 1 1
P 9910 1720
F 0 "#PWR040" H 9910 1570 50  0001 C CNN
F 1 "+3.3V" H 9910 1860 50  0000 C CNN
F 2 "" H 9910 1720 50  0000 C CNN
F 3 "" H 9910 1720 50  0000 C CNN
	1    9910 1720
	1    0    0    -1  
$EndComp
Wire Wire Line
	9740 1840 9770 1840
Wire Wire Line
	9770 1840 9770 2110
Wire Wire Line
	9740 2070 9770 2070
Connection ~ 9770 2070
Wire Wire Line
	9930 4800 9760 4800
Wire Wire Line
	9930 2560 9930 4800
Wire Wire Line
	8820 2560 9930 2560
Wire Wire Line
	9760 4900 10020 4900
Wire Wire Line
	10020 4900 10020 2500
Wire Wire Line
	10020 2500 8760 2500
Wire Wire Line
	9760 5300 10190 5300
Wire Wire Line
	10190 5300 10190 2430
Wire Wire Line
	10190 2430 8880 2430
Wire Wire Line
	8880 2430 8880 2140
Wire Wire Line
	8880 2140 8910 2140
Text Label 10190 5170 1    39   ~ 0
BNO055rst
$Comp
L GND #PWR041
U 1 1
P 9920 5430
F 0 "#PWR041" H 9920 5180 50  0001 C CNN
F 1 "GND" H 10010 5320 50  0000 C CNN
F 2 "" H 9920 5430 50  0000 C CNN
F 3 "" H 9920 5430 50  0000 C CNN
	1    9920 5430
	1    0    0    -1  
$EndComp
Wire Wire Line
	9760 5400 9920 5400
Wire Wire Line
	9920 5400 9920 5430
$Comp
L GND #PWR042
U 1 1
P 9920 6110
F 0 "#PWR042" H 9920 5860 50  0001 C CNN
F 1 "GND" H 9950 5960 50  0000 C CNN
F 2 "" H 9920 6110 50  0000 C CNN
F 3 "" H 9920 6110 50  0000 C CNN
	1    9920 6110
	1    0    0    -1  
$EndComp
Wire Wire Line
	9760 6100 9920 6100
Wire Wire Line
	9920 5900 9920 6110
$Comp
L GND #PWR043
U 1 1
P 7740 5710
F 0 "#PWR043" H 7740 5460 50  0001 C CNN
F 1 "GND" H 7650 5600 50  0000 C CNN
F 2 "" H 7740 5710 50  0000 C CNN
F 3 "" H 7740 5710 50  0000 C CNN
	1    7740 5710
	1    0    0    -1  
$EndComp
Wire Wire Line
	7860 5700 7740 5700
Wire Wire Line
	7740 5700 7740 5710
$Comp
L GND #PWR044
U 1 1
P 7770 6420
F 0 "#PWR044" H 7770 6170 50  0001 C CNN
F 1 "GND" H 7860 6310 50  0000 C CNN
F 2 "" H 7770 6420 50  0000 C CNN
F 3 "" H 7770 6420 50  0000 C CNN
	1    7770 6420
	1    0    0    -1  
$EndComp
Wire Wire Line
	7860 6400 7770 6400
Wire Wire Line
	7770 6400 7770 6420
Wire Wire Line
	9850 5100 9760 5100
Wire Wire Line
	9850 4700 9850 5100
$Comp
L GND #PWR045
U 1 1
P 7690 4780
F 0 "#PWR045" H 7690 4530 50  0001 C CNN
F 1 "GND" H 7600 4770 50  0000 C CNN
F 2 "" H 7690 4780 50  0000 C CNN
F 3 "" H 7690 4780 50  0000 C CNN
	1    7690 4780
	1    0    0    -1  
$EndComp
Wire Wire Line
	7860 4900 7780 4900
Wire Wire Line
	7780 4900 7780 4750
Wire Wire Line
	7780 4750 7690 4750
Wire Wire Line
	7690 4750 7690 4780
Wire Wire Line
	9940 5010 9940 4980
Wire Wire Line
	9940 4980 9850 4980
Connection ~ 9850 4980
Text Notes 9930 1910 0    60   ~ 0
uart
Text Notes 990  1860 0    39   ~ 0
Mates with 43025-0600
Text Notes 4500 1160 1    39   ~ 0
510-680
Text Notes 4510 2370 1    39   ~ 0
510-680
Wire Wire Line
	9760 5900 9920 5900
Connection ~ 9920 6100
Text Notes 510  8000 0    39   ~ 0
Ordered 3/15/2017
$EndSCHEMATC
